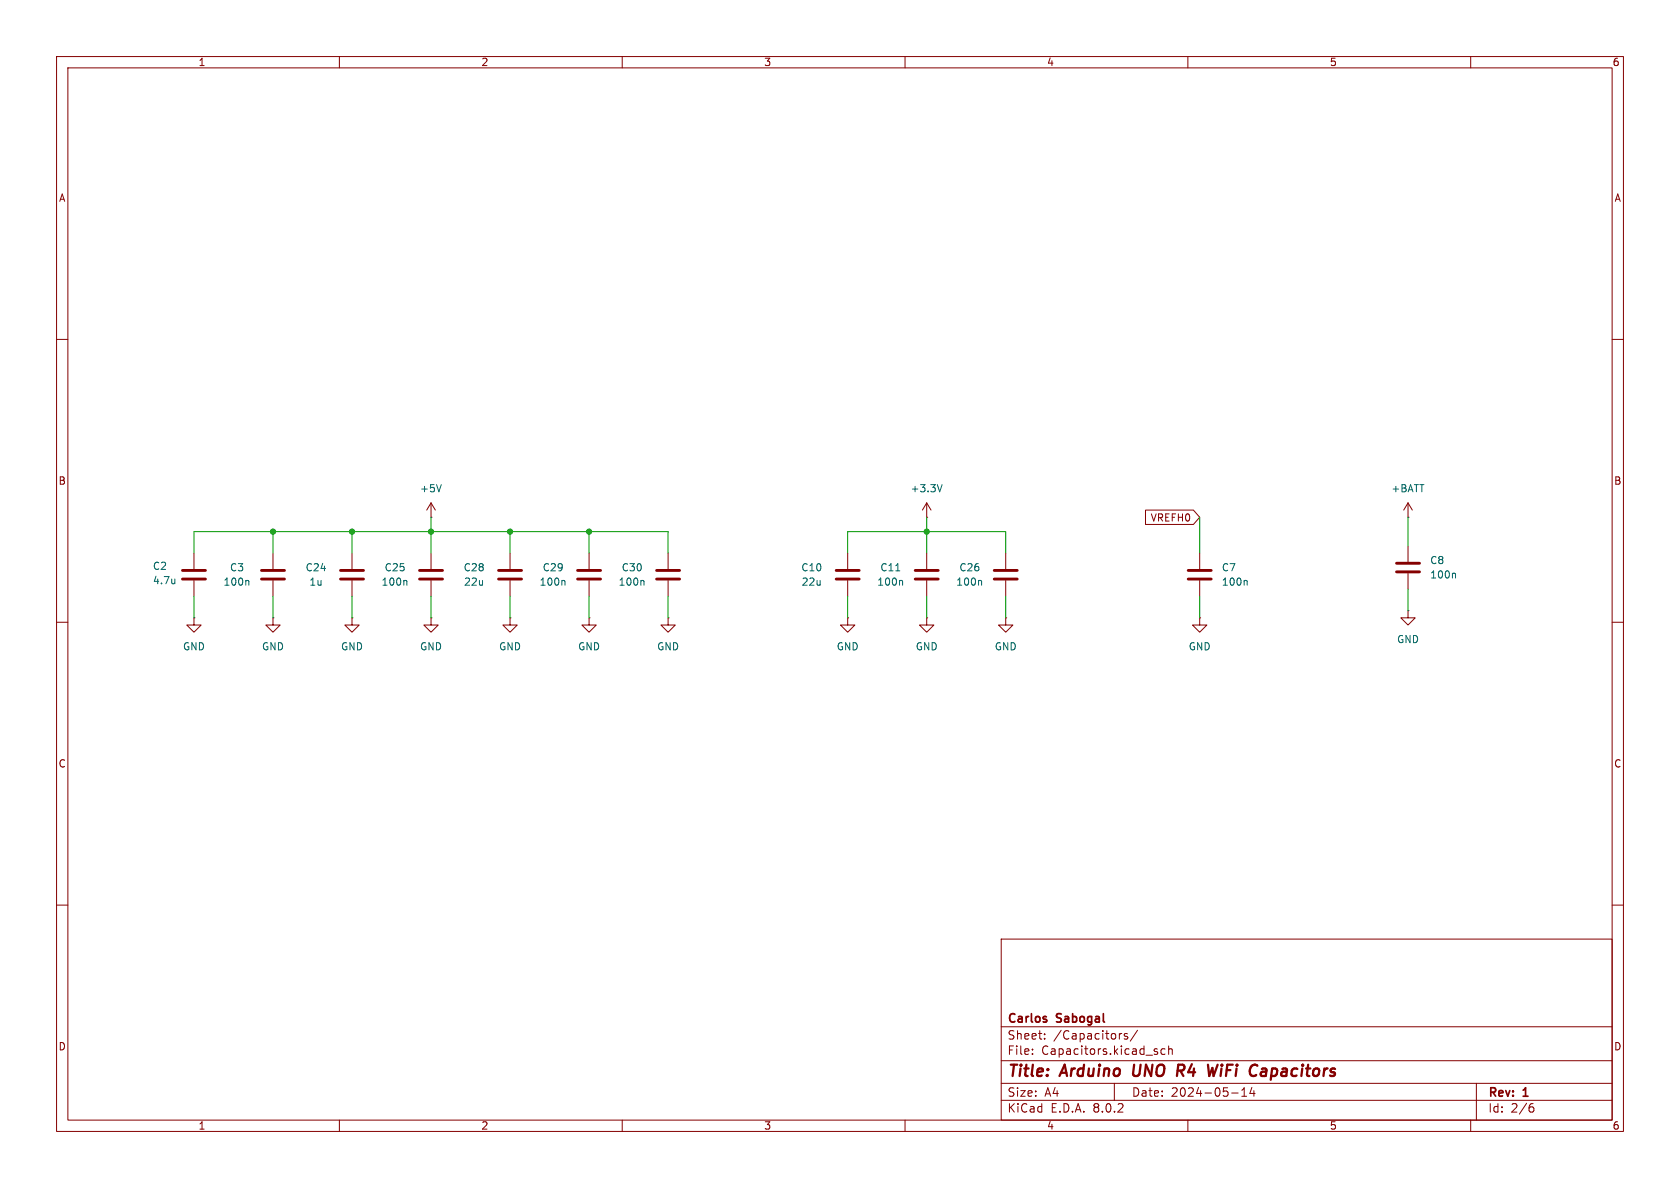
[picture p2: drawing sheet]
<svg xmlns="http://www.w3.org/2000/svg" width="297mm" height="210mm" viewBox="0 0 297 210" stroke-linecap="round" stroke-linejoin="round" font-family="sans-serif">
<g fill="none" stroke="#840000" stroke-width=".18">
<path d="M10 10h277v190h-277zM12 12h273v186h-273zM60 10v2M110 10v2M160 10v2M210 10v2M260 10v2M10 60h2M285 60h2M34.3 97.8v2.8M48.3 97.8v2.8M62.2 97.8v2.8"/>
<path d="M76.2 91.4h.1M76.2 88.9v2.5M76.2 97.8v2.8M76.2 88.9l-.8 1.3M76.2 88.9l.8 1.3M90.2 97.8v2.8M104.1 97.8v2.8M118.1 97.8v2.8M149.9 97.8v2.8M163.8 91.4h.1M163.8 88.9v2.5M163.8 97.8v2.8"/>
<path d="M163.8 88.9l-.7 1.3M163.8 88.9l.8 1.3M177.8 97.8v2.8M202.5 90.2h8.5l1.1 1.2-1.1 1.3h-8.5zM212.1 97.8v2.8M248.9 91.4h.1M248.9 88.9v2.5M248.9 96.5v2.8M248.9 88.9l-.7 1.3M248.9 88.9l.8 1.3M10 110h2M34.3 109.2v1.3h1.3l-1.3 1.3-1.3-1.3h1.3"/>
<path d="M34.3 109.2h.1M34.3 102.6v2.8M48.3 109.2v1.3h1.2l-1.2 1.3-1.3-1.3h1.3M48.3 109.2h.1M48.3 102.6v2.8M62.2 109.2v1.3h1.3l-1.3 1.3-1.2-1.3h1.2M62.2 109.2h.1M62.2 102.6v2.8M76.2 109.2v1.3h1.3l-1.3 1.3-1.3-1.3h1.3M76.2 109.2h.1M76.2 102.6v2.8M90.2 109.2v1.3h1.2l-1.2 1.3-1.3-1.3h1.3"/>
<path d="M90.2 109.2h.1M90.2 102.6v2.8M104.1 109.2v1.3h1.3l-1.3 1.3-1.2-1.3h1.2M104.1 109.2h.1M104.1 102.6v2.8M118.1 109.2v1.3h1.3l-1.3 1.3-1.3-1.3h1.3M118.1 109.2h.1M118.1 102.6v2.8M149.9 109.2v1.3h1.2l-1.2 1.3-1.3-1.3h1.3M149.9 109.2h.1M149.9 102.6v2.8M163.8 109.2v1.3h1.3l-1.3 1.3-1.2-1.3h1.2"/>
<path d="M163.8 109.2h.1M163.8 102.6v2.8M177.8 109.2v1.3h1.3l-1.3 1.3-1.3-1.3h1.3M177.8 109.2h.1M177.8 102.6v2.8M212.1 109.2v1.3h1.3l-1.3 1.3-1.3-1.3h1.3M212.1 109.2h.1M212.1 102.6v2.8M248.9 108v1.2h1.3l-1.3 1.3-1.3-1.3h1.3M248.9 108h.1M248.9 101.3v2.8M285 110h2"/>
<path d="M10 160h2M285 160h2M177 166h108v32h-108zM60 198v2M110 198v2M160 198v2M177 194.5h108M177 191.5h108M177 187.5h108M177 181.5h108M182.5 186.3v.1M182.5 185.5v.1"/>
<path d="M184.7 183.6v.1M184.7 182.8v.1M197 191.5v3M198.3 182.7l-.3 .1M199.3 182.8l-.3-.1-.3 .2 .1 .2 .5 .2v.3h-.6M201.1 182.1l-1.3 2M204.5 185.9l.2 .2-.2 .3M204.5 185.4l.1 .1M206 185.5l-.5-.1-.3 .3v.4l.2 .2h.6M206.6 185.5l.2-.1 .4 .1v.9M206.6 184.9v1.5M210 198v2"/>
<path d="M217.7 193.2h1.2M219.5 193.8h.9M219.5 192.7l.5-.4v1.5M221.3 192.2l-.3 1.1h.9M221.7 192.8v1M260 198v2M261 191.5v6.5M270.6 195.7h.3l.3 .3-.1 .5-.5 .1M271 195.1l-.4 .1"/>
</g>
<path d="M200.5 188.2l-.2 1.6 .3 .4M208.3 188.2h.8M208.7 189.3l.5 .9M209.1 189.2l-.9 .1M215.3 188.2l-.8 2-.2-1.4M222.9 190.1l.7 .1M223.7 188.9l-.6 .1M223.7 189.4l-.7 .1" fill="none" stroke="#840000" stroke-width=".4"/>
<g fill="none" stroke="#840000" stroke-width=".51">
<path d="M246.9 99.6h4.1M32.3 102.4h4M32.3 100.8h4M46.2 102.4h4.1M46.2 100.8h4.1M60.2 102.4h4.1M60.2 100.8h4.1M74.2 102.4h4M74.2 100.8h4M88.1 102.4h4.1M88.1 100.8h4.1M102.1 102.4h4.1"/>
<path d="M102.1 100.8h4.1M116.1 102.4h4M116.1 100.8h4M147.8 102.4h4.1M147.8 100.8h4.1M161.8 102.4h4.1M161.8 100.8h4.1M175.8 102.4h4M175.8 100.8h4M210.1 102.4h4M210.1 100.8h4M246.9 101.1h4.1"/>
</g>
<g fill="none" stroke="#006464" stroke-width=".18">
<path d="M78 85.7l-.4 1.2M166.6 85.7l-.5 1.2M30.9 102.3v.9M30.9 103.1h-.1M43.8 102.6l.2 .2v.6M71.8 102.6l.1 .2v.6M99.7 102.6l.2 .2v.6M113.7 102.6l.1 .2v.6M158.4 100.9h.7M159.4 102.6l.2 .2v.6M173.4 102.6l.1 .2v.6M220.3 102.6l.2 .2v.6"/>
<path d="M257.1 101.3l.2 .2v.7"/>
</g>
<g fill="none" stroke="#009600" stroke-width=".18">
<path d="M34.3 97.8v-3.8h83.8v3.8M48.3 94v3.8M62.2 94v3.8M76.2 91.4v6.4M90.2 94v3.8M104.1 94v3.8M149.9 97.8v-3.8h27.9v3.8M163.8 91.4v6.4M212.1 91.4v6.4M248.9 91.4v5.1M34.3 105.4v3.8M48.3 105.4v3.8"/>
<path d="M62.2 105.4v3.8M76.2 105.4v3.8M90.2 105.4v3.8M104.1 105.4v3.8M118.1 105.4v3.8M149.9 105.4v3.8M163.8 105.4v3.8M177.8 105.4v3.8M212.1 105.4v3.8M248.9 104.1v3.9"/>
</g>
<g fill="#009600" stroke="#009600" stroke-width=".18">
<circle cx="163.8" cy="94" r=".46"/>
<circle cx="76.2" cy="94" r=".46"/>
<circle cx="48.3" cy="94" r=".46"/>
<circle cx="62.2" cy="94" r=".46"/>
<circle cx="90.2" cy="94" r=".46"/>
<circle cx="104.1" cy="94" r=".46"/>
</g>
<g font-size="2.8" fill="#840000">
<text x="178" y="190.9">Title:</text>
<text x="187.7" y="190.9">Arduino</text>
<text x="201.1" y="190.9">UNO</text>
<text x="209.7" y="190.9">R4</text>
<text x="216" y="190.9">WiFi</text>
<text x="224.2" y="190.9">Capacitors</text>
</g>
<g font-size="2.1" fill="#840000">
<text x="178" y="184">Sheet:</text>
<text x="178" y="181.2">Carlos</text>
<text x="186.2" y="184">/Capacitors/</text>
<text x="186.9" y="181.2">Sabogal</text>
<text x="178" y="186.7">File:</text>
<text x="184.1" y="186.7">Capacitors.kicad_sch</text>
<text x="178" y="196.9">KiCad</text>
<text x="178" y="194.1">Size:</text>
<text x="184.7" y="194.1">A4</text>
<text x="185.7" y="196.9">E.D.A.</text>
<text x="193.3" y="196.9">8.0.2</text>
<text x="200" y="194.1">Date:</text>
<text x="207" y="194.1">2024-05-14</text>
<text x="263" y="194.3">Rev:</text>
<text x="263" y="196.9">Id:</text>
<text x="267.1" y="196.9">2/6</text>
<text x="269.4" y="194.3">1</text>
</g>
<g font-size="1.8" fill="#840000">
<text x="35" y="11.9">1</text>
<text x="85" y="11.9">2</text>
<text x="135" y="11.9">3</text>
<text x="185" y="11.9">4</text>
<text x="235" y="11.9">5</text>
<text x="285" y="11.9">6</text>
<text x="10.3" y="35.9">A</text>
<text x="285.3" y="35.9">A</text>
<text x="10.3" y="85.9">B</text>
<text x="285.3" y="85.9">B</text>
<text x="203.3" y="92.4">VREFH0</text>
<text x="10.3" y="135.9">C</text>
<text x="285.3" y="135.9">C</text>
<text x="10.3" y="185.9">D</text>
<text x="285.3" y="185.9">D</text>
<text x="35" y="199.9">1</text>
<text x="85" y="199.9">2</text>
<text x="135" y="199.9">3</text>
<text x="185" y="199.9">4</text>
<text x="235" y="199.9">5</text>
<text x="285" y="199.9">6</text>
</g>
<g font-size="1.8" fill="#006464">
<text x="74.2" y="87.2">+5V</text>
<text x="160.9" y="87.2">+3.3V</text>
<text x="245.9" y="87.2">+BATT</text>
<text x="26.9" y="100.9">C2</text>
<text x="40.6" y="101.2">C3</text>
<text x="53.9" y="101.2">C24</text>
<text x="67.9" y="101.2">C25</text>
<text x="81.9" y="101.2">C28</text>
<text x="95.8" y="101.2">C29</text>
<text x="109.8" y="101.2">C30</text>
<text x="141.6" y="101.2">C10</text>
<text x="155.5" y="101.2">C11</text>
<text x="169.5" y="101.2">C26</text>
<text x="215.9" y="101.2">C7</text>
<text x="252.7" y="99.9">C8</text>
<text x="26.9" y="103.5">4.7u</text>
<text x="39.4" y="103.7">100n</text>
<text x="54.6" y="103.7">1u</text>
<text x="67.4" y="103.7">100n</text>
<text x="81.9" y="103.7">22u</text>
<text x="95.3" y="103.7">100n</text>
<text x="109.3" y="103.7">100n</text>
<text x="141.6" y="103.7">22u</text>
<text x="155" y="103.7">100n</text>
<text x="169" y="103.7">100n</text>
<text x="215.9" y="103.7">100n</text>
<text x="252.7" y="102.5">100n</text>
<text x="246.9" y="113.9">GND</text>
<text x="32.3" y="115.2">GND</text>
<text x="46.2" y="115.2">GND</text>
<text x="60.2" y="115.2">GND</text>
<text x="74.2" y="115.2">GND</text>
<text x="88.1" y="115.2">GND</text>
<text x="102.1" y="115.2">GND</text>
<text x="116.1" y="115.2">GND</text>
<text x="147.8" y="115.2">GND</text>
<text x="161.8" y="115.2">GND</text>
<text x="175.8" y="115.2">GND</text>
<text x="210.1" y="115.2">GND</text>
</g>
</svg>
